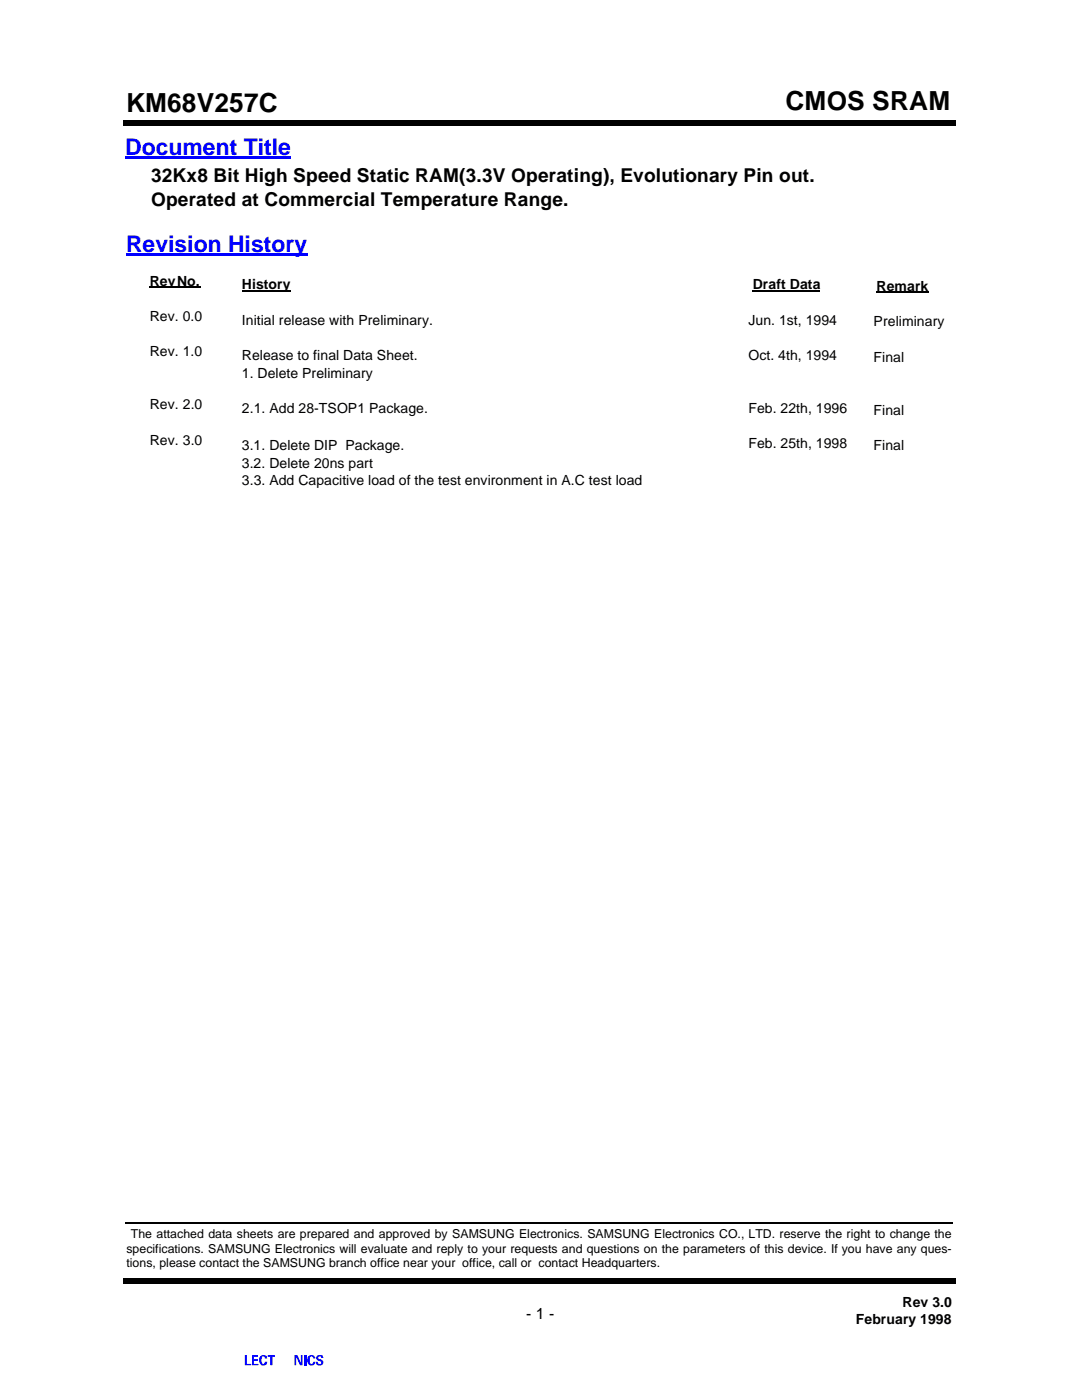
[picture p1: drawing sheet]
<svg xmlns="http://www.w3.org/2000/svg" width="216mm" height="279mm" viewBox="0 0 216 279" stroke-linecap="round" stroke-linejoin="round" font-family="sans-serif">
<g fill="none" stroke="#fff" stroke-width=".2">
<path d="M31.5 25.2h5.7M40.6 25.2h5.7M49.8 25.2h5.7M58.9 25.2h5.7M68.1 25.2h5.6M77.2 25.2h5.7M86.4 25.2h5.6M95.5 25.2h5.7M104.6 25.2h5.7M113.8 25.2h5.7M122.9 25.2h5.7M132.1 25.2h5.7"/>
<path d="M141.2 25.2h5.7M150.4 25.2h5.6M159.5 25.2h5.6M168.7 25.2h5.5M177.8 25.2h5.6"/>
</g>
<g fill="#fff">
<path d="M186.9 25.2l2.9 .1z"/>
<path d="M189.7 25.2l.1 2.8z"/>
</g>
<g fill="none" stroke="#fff" stroke-width=".2">
<path d="M189.7 31.6v5.7M189.7 40.7v5.7M189.7 50v5.5M189.7 59.1v5.7M189.7 68.2v5.7M189.7 77.5v5.6M189.7 86.6v5.7M189.7 95.8v5.6M189.7 105v5.7M189.7 114.1v5.7M189.7 123.4v5.5M189.7 132.5v5.7"/>
<path d="M189.7 141.6v5.7M189.7 150.9v5.6M189.7 160v5.7M189.7 169.2v5.6M189.7 178.4v5.7M189.7 187.5v5.7M189.7 196.8v5.6M189.7 205.9v5.7M189.7 215.1v5.6M189.7 224.3v5.7M189.7 233.4v5.7M189.7 242.7v5.5"/>
</g>
<g fill="#fff">
<path d="M189.7 251.8l.1 2.9z"/>
<path d="M186.9 254.6l2.8 .1z"/>
</g>
<g fill="none" stroke="#fff" stroke-width=".2">
<path d="M31.5 254.6h5.7M40.6 254.6h5.7M49.8 254.6h5.7M58.9 254.6h5.7M68.1 254.6h5.6M77.2 254.6h5.7M86.4 254.6h5.6M95.5 254.6h5.7M104.6 254.6h5.7M113.8 254.6h5.7M122.9 254.6h5.7M132.1 254.6h5.7"/>
<path d="M141.2 254.6h5.7M150.4 254.6h5.6M159.5 254.6h5.6M168.7 254.6h5.5M177.8 254.6h5.6"/>
</g>
<g fill="#fff">
<path d="M25.1 254.6l2.9 .1z"/>
<path d="M25.1 251.8l.1 2.8z"/>
</g>
<g fill="none" stroke="#fff" stroke-width=".2">
<path d="M25.1 31.6v5.7M25.1 40.7v5.7M25.1 50v5.5M25.1 59.1v5.7M25.1 68.3v5.6M25.1 77.5v5.6M25.1 86.6v5.7M25.1 95.8v5.6M25.1 105v5.7M25.1 114.1v5.7M25.1 123.4v5.5M25.1 132.5v5.7"/>
<path d="M25.1 141.7v5.6M25.1 150.9v5.6M25.1 160v5.7M25.1 169.2v5.6M25.1 178.4v5.7M25.1 187.5v5.7M25.1 196.8v5.6M25.1 205.9v5.7M25.1 215.1v5.6M25.1 224.3v5.7M25.1 233.4v5.7M25.1 242.7v5.5"/>
</g>
<path d="M25.1 10.5l.1 2.8z" fill="#fff"/>
<g fill="none" stroke="#fff" stroke-width=".2">
<path d="M25.1 16.8v5.7M25.1 26.1v5.7M25.1 35.4v5.6M25.1 44.6v5.6M25.1 53.8v5.6M25.1 63.1v5.6M25.1 72.3v5.6M25.1 81.5v5.6M25.1 90.8v5.6M25.1 100v5.6M25.1 109.2v5.6M25.1 118.4v5.6"/>
<path d="M25.1 127.7v5.6M25.1 136.9v5.7M25.1 146.1v5.7M25.1 155.4v5.6M25.1 164.6v5.7M25.1 173.8v5.7M25.1 183v5.7M25.1 192.3v5.7M25.1 201.5v5.7M25.1 210.7v5.7M25.1 220v5.6M25.1 229.2v5.7"/>
<path d="M25.1 238.4v5.7M25.1 247.6v5.7M25.1 256.9v5.7M25.1 266.1v5.7"/>
</g>
<path d="M189.7 10.5l.1 2.8z" fill="#fff"/>
<g fill="none" stroke="#fff" stroke-width=".2">
<path d="M189.7 16.9v5.8M189.7 26.3v5.8M189.7 35.7v5.7M189.7 45v5.8M189.7 54.4v5.8M189.7 63.8v5.7M189.7 73.2v5.7M189.7 82.5v5.8M189.7 91.9v5.8M189.7 101.3v5.7M189.7 110.7v5.7M189.7 120.1v5.7"/>
<path d="M189.7 129.5v5.7M189.7 138.9v5.6M189.7 148.2v5.7M189.7 157.6v5.7M189.7 167v5.7M189.7 176.4v5.6M189.7 185.7v5.7M189.7 195.1v5.7M189.7 204.5v5.6M189.7 213.8v5.7M189.7 223.2v5.7M189.7 232.6v5.7"/>
<path d="M189.7 242v5.6M189.7 251.3v5.7M189.7 260.7v5.7"/>
</g>
<g fill="#fff">
<path d="M189.7 270.1l.1 2.8z"/>
<path d="M25.2 28l.1 .1z"/>
<path d="M28 28l.1 .1z"/>
<path d="M25.2 28l2.8 .1z"/>
</g>
<g fill="none" stroke="#fff" stroke-width=".2">
<path d="M31.6 28h5.6M40.7 28h5.6M49.9 28h5.6M59 28h5.6M68.1 28h5.6M77.2 28h5.6M86.4 28h5.5M95.5 28h5.6M104.6 28h5.6M113.8 28h5.6M122.9 28h5.6M132 28h5.6"/>
<path d="M141.1 28h5.6M150.3 28h5.6M159.4 28h5.6M168.6 28h5.6M177.7 28h5.6"/>
</g>
<g fill="#fff">
<path d="M186.9 28v.1z"/>
<path d="M189.7 28v.1z"/>
<path d="M186.9 28l2.8 .1z"/>
<path d="M107.4 25.5l.1 2.8z"/>
</g>
<g fill="none" stroke="#fff" stroke-width=".2">
<path d="M107.4 31.8v5.6M107.4 41v5.7M107.4 50.2v5.6M107.4 59.4v5.5M107.4 68.5v5.6M107.4 77.6v5.7M107.4 86.9v5.6M107.4 96v5.6M107.4 105.2v5.5M107.4 114.3v5.6M107.4 123.5v5.6M107.4 132.7v5.6"/>
<path d="M107.4 141.8v5.6M107.4 151v5.5M107.4 160.1v5.7M107.4 169.3v5.6M107.4 178.5v5.6M107.4 187.6v5.6M107.4 196.8v5.6M107.4 206v5.6M107.4 215.1v5.6M107.4 224.3v5.6M107.4 233.4v5.6M107.4 242.6v5.6"/>
</g>
<g fill="#fff">
<path d="M107.4 251.8l.1 2.8z"/>
<path d="M110.7 25.5l.1 2.8z"/>
</g>
<g fill="none" stroke="#fff" stroke-width=".2">
<path d="M110.7 31.8v5.6M110.7 41v5.7M110.7 50.2v5.6M110.7 59.4v5.5M110.7 68.5v5.6M110.7 77.6v5.7M110.7 86.9v5.6M110.7 96v5.6M110.7 105.2v5.5M110.7 114.3v5.6M110.7 123.5v5.6M110.7 132.7v5.6"/>
<path d="M110.7 141.8v5.6M110.7 151v5.5M110.7 160.1v5.7M110.7 169.3v5.6M110.7 178.5v5.6M110.7 187.6v5.6M110.7 196.8v5.6M110.7 206v5.6M110.7 215.1v5.6M110.7 224.3v5.6M110.7 233.4v5.6M110.7 242.6v5.6"/>
</g>
<g fill="#fff">
<path d="M110.7 251.8l.1 2.8z"/>
<path d="M104.1 25.5l.1 2.8z"/>
</g>
<g fill="none" stroke="#fff" stroke-width=".2">
<path d="M104.1 31.8v5.6M104.1 41v5.7M104.1 50.2v5.6M104.1 59.4v5.5M104.1 68.5v5.6M104.1 77.6v5.7M104.1 86.9v5.6M104.1 96v5.6M104.1 105.2v5.5M104.1 114.3v5.6M104.1 123.5v5.6M104.1 132.7v5.6"/>
<path d="M104.1 141.8v5.6M104.1 151v5.5M104.1 160.1v5.7M104.1 169.3v5.6M104.1 178.5v5.6M104.1 187.6v5.6M104.1 196.8v5.6M104.1 206v5.6M104.1 215.1v5.6M104.1 224.3v5.6M104.1 233.4v5.6M104.1 242.6v5.6"/>
</g>
<g fill="#fff">
<path d="M104.1 251.8l.1 2.8z"/>
<path d="M25.1 251.6l.1 .1z"/>
<path d="M28 251.6l.1 .1z"/>
<path d="M25.1 251.6l2.9 .1z"/>
</g>
<g fill="none" stroke="#fff" stroke-width=".2">
<path d="M31.6 251.6h5.6M40.7 251.6h5.6M49.9 251.6h5.6M58.9 251.6h5.7M68.1 251.6h5.6M77.2 251.6h5.6M86.4 251.6h5.5M95.5 251.6h5.6M104.6 251.6h5.6M113.8 251.6h5.6M122.9 251.6h5.6M132.1 251.6h5.6"/>
<path d="M141.2 251.6h5.6M150.4 251.6h5.6M159.5 251.6h5.6M168.7 251.6h5.5M177.8 251.6h5.6"/>
</g>
<g fill="#fff">
<path d="M186.9 251.6l.1 .1z"/>
<path d="M189.7 251.6l.1 .1z"/>
<path d="M186.9 251.6l2.8 .1z"/>
<path d="M30.1 27.9v2.8z"/>
</g>
<g fill="none" stroke="#fff" stroke-width=".2">
<path d="M30.1 34.4v5.6M30.1 43.7v5.7M30.1 53v5.7M30.1 62.3v5.7M30.1 71.6v5.7M30.1 80.9v5.7M30.1 90.3v5.6M30.1 99.6v5.6M30.1 108.9v5.7M30.1 118.2v5.7M30.1 127.4v5.8M30.1 136.7v5.8"/>
<path d="M30.1 146v5.8M30.1 155.4v5.7M30.1 164.7v5.6M30.1 174v5.7M30.1 183.3v5.7M30.1 192.6v5.7M30.1 201.9v5.7M30.1 211.2v5.7M30.1 220.6v5.6M30.1 229.9v5.6M30.1 239.2v5.7"/>
</g>
<g fill="#fff">
<path d="M30.1 248.5v2.8z"/>
<path d="M40.3 27.9l.1 2.8z"/>
</g>
<g fill="none" stroke="#fff" stroke-width=".2">
<path d="M40.3 34.4v5.6M40.3 43.7v5.7M40.3 53v5.7M40.3 62.3v5.7M40.3 71.6v5.7M40.3 80.9v5.7M40.3 90.3v5.6M40.3 99.6v5.6M40.3 108.9v5.7M40.3 118.2v5.7M40.3 127.4v5.8M40.3 136.7v5.8"/>
<path d="M40.3 146v5.8M40.3 155.4v5.7M40.3 164.7v5.6M40.3 174v5.7M40.3 183.3v5.7M40.3 192.6v5.7M40.3 201.9v5.7M40.3 211.2v5.7M40.3 220.6v5.6M40.3 229.9v5.6M40.3 239.2v5.7"/>
</g>
<path d="M40.3 248.5l.1 2.8z" fill="#fff"/>
<path d="M24.6 24h.5v1.1h-.5zM25.1 24h165.1v1.1h-165.1zM190.2 24h.5v1.1h-.5zM24.6 255.2h.5v1.1h-.5zM25.1 255.2h165.1v1.1h-165.1zM190.2 255.2h.5v1.1h-.5z" fill="#000"/>
<path d="M25.3 260.1h39.2v12.4h-39.2z" fill="#fff"/>
<g fill="#00f">
<path d="M48.9 270.4h.4v1.8h.8v.3h-1.2z" fill-rule="evenodd"/>
<path d="M50.3 270.4h1.2v.4h-.9v.5h.9v.3h-.9v.6h1v.3h-1.3z" fill-rule="evenodd"/>
<path d="M52.2 270.5h.9l.2 .6h-.5v-.3a.32 .32 0 0 0-.4-.1 .32 .32 0 0 0-.2 .4v.6l.2 .5h.3l.1-.4h.5a.81 .81 0 0 1-.7 .7 .81 .81 0 0 1-.9-.6v-.9z" fill-rule="evenodd"/>
<path d="M53.4 270.4h1.5v.4h-.5v1.7h-.5v-1.7h-.5z" fill-rule="evenodd"/>
<path d="M58.8 270.4h.6l.6 1.6v-1.6h.4v2.1h-.5l-.8-1.7v1.7h-.3z" fill-rule="evenodd"/>
</g>
<path d="M60.9 270.4v2.1" fill="none" stroke="#00f" stroke-width=".42"/>
<g fill="#00f">
<path d="M61.4 270.8a.8 .8 0 0 1 .8-.4 .8 .8 0 0 1 .7 .7h-.4l-.1-.3-.3-.1-.3 .2v1l.4 .3 .2-.1 .1-.3h.4a.81 .81 0 0 1-.8 .7 .81 .81 0 0 1-.8-.8z" fill-rule="evenodd"/>
<path d="M63.2 270.6l.4-.2 .8 .2 .1 .4h-.4l-.2-.3-.4 .1v.3l.3 .2a.63 .63 0 0 1 .7 .5 .63 .63 0 0 1-.6 .7h-.5a.6 .6 0 0 1-.4-.7h.4l.2 .4 .5-.1-.1-.4-.6-.2-.3-.3z" fill-rule="evenodd"/>
</g>
<g fill="#00f">
<path d="M25 31.2h33.1v.5h-33.1z"/>
<path d="M25.1 50.5h36.2v.6h-36.2z"/>
</g>
<path d="M29.9 57.3h10.2M48.3 58h9.7M150.2 58h13.5M174.9 58.3h10.4" fill="none" stroke="#000" stroke-width=".25"/>
<path d="M24.9 243.9h.2v.4h-.2zM189.9 243.9h.2v.4h-.2z" fill="#000"/>
<path d="M25.1 244.1h164.8" fill="none" stroke="#000" stroke-width=".34"/>
<g font-size="5.2">
<text x="25.1" y="22.3">KM68V257C</text>
<text x="156.7" y="21.9">CMOS SRAM</text>
</g>
<g font-size="4.6" fill="#00f">
<text x="25" y="30.9">Document Title</text>
<text x="25.1" y="50.3">Revision History</text>
</g>
<g font-size="3.8">
<text x="30.1" y="36.4">32Kx8 Bit High Speed Static RAM(3.3V Operating), Evolutionary Pin out.</text>
<text x="30.1" y="41.1">Operated at Commercial Temperature Range.</text>
</g>
<text font-size="3.1" x="105" y="263.2">- 1 -</text>
<g font-size="2.8">
<text x="29.9" y="57">Rev No.</text>
<text x="48.3" y="57.7">History</text>
<text x="150.2" y="57.7">Draft Data</text>
<text x="174.9" y="58">Remark</text>
<text x="29.9" y="64">Rev. 0.0</text>
<text x="48.3" y="64.8">Initial release with Preliminary.</text>
<text x="149.4" y="64.8">Jun. 1st, 1994</text>
<text x="174.3" y="65.1">Preliminary</text>
<text x="29.9" y="71">Rev. 1.0</text>
<text x="48.3" y="71.9">Release to final Data Sheet.</text>
<text x="149.4" y="71.9">Oct. 4th, 1994</text>
<text x="48.3" y="75.4">1. Delete Preliminary</text>
<text x="174.3" y="72.2">Final</text>
<text x="29.9" y="81.6">Rev. 2.0</text>
<text x="48.3" y="82.5">2.1. Add 28-TSOP1 Package.</text>
<text x="149.4" y="82.5">Feb. 22th, 1996</text>
<text x="174.3" y="82.8">Final</text>
<text x="29.9" y="88.7">Rev. 3.0</text>
<text x="48.3" y="89.8">3.1. Delete DIP Package.</text>
<text x="149.4" y="89.5">Feb. 25th, 1998</text>
<text x="174.3" y="89.8">Final</text>
<text x="48.3" y="93.4">3.2. Delete 20ns part</text>
<text x="48.3" y="96.9">3.3. Add Capacitive load of the test environment in A.C test load</text>
<text x="180.1" y="260.8">Rev 3.0</text>
<text x="170.8" y="264.2">February 1998</text>
</g>
<g font-size="2.5">
<text x="25.2" y="250">specifications. SAMSUNG Electronics will evaluate and reply to your requests and questions on the parameters of this device. If you have any ques-</text>
<text x="26.1" y="247.1">The attached data sheets are prepared and approved by SAMSUNG Electronics. SAMSUNG Electronics CO., LTD. reserve the right to change the</text>
<text x="25.2" y="252.8">tions, please contact the SAMSUNG branch office near your office, call or contact Headquarters.</text>
</g>
</svg>
